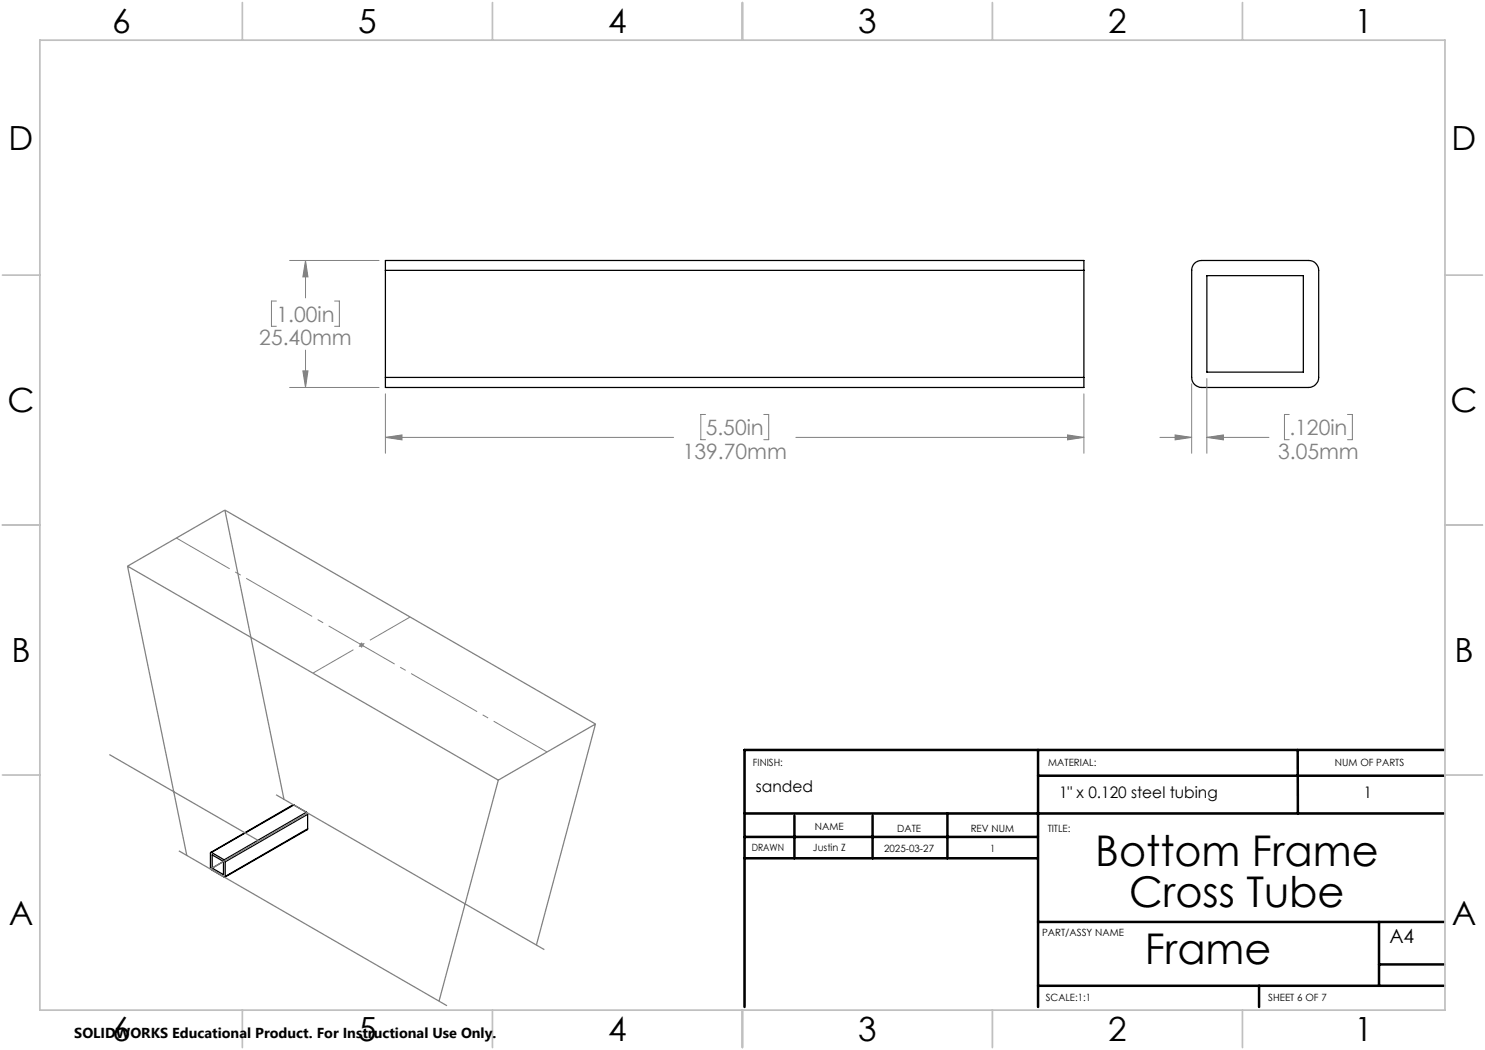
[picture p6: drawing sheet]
<svg xmlns="http://www.w3.org/2000/svg" width="297mm" height="210mm" viewBox="0 0 297 210" stroke-linecap="round" stroke-linejoin="round" font-family="sans-serif">
<g fill="none" stroke="#000" stroke-width=".25">
<path d="M77.1 54.1v-2h139.7v2M77.1 54.1v21.4M77.1 54.1h139.7M216.8 54.1v21.4M238.9 52.7a2.07 2.07 0 0 1 1.4-.6h21.4a1.99 1.99 0 0 1 2 2v21.4a2.05 2.05 0 0 1-2 2h-21.4a1.99 1.99 0 0 1-2-2v-21.4l.2-.8zM241.4 55.1h19.3v19.3h-19.3zM77.1 75.5v2h139.7v-2M77.1 75.5h139.7M42.3 170.5l-.2 .1v3.1l2.7 1.7 .2-.1M42.3 170.5l2.5 1.5M44.7 172.3l-2.3-1.3v2.6M44.7 172.3v2.6l-2.3-1.3"/>
<path d="M44.7 172.3l-2.3 1.3M44.8 172l.2 .4M45 172.4v2.9M58.8 161h-.2l-16.4 9.5M58.8 161l2.5 1.4M58.8 161l-16.5 9.5M61.3 162.4l.2 .5M61.3 162.4l-16.5 9.6M61.5 165.8v.1l-16.5 9.5M61.5 162.9l-16.5 9.5M61.5 162.9v2.9M61.5 165.8l-16.5 9.5"/>
</g>
<g fill="none" stroke="#808080" stroke-width=".2">
<path d="M57.9 52.1h17.9M61.1 52.1l.5 3.3h-1zM61.1 52.1v7.5M55.3 60.2h-1v5.1h1M57.9 77.5h17.9M60.6 74.2h1l-.5 3.3zM61.1 70v7.5M66.9 60.2h1v5.1h-1M77.1 78.8v11.9M216.8 78.8v11.9M238.3 76.8v13.9M241.4 75.7v15"/>
<path d="M77.1 87.5l3.3-.5v1zM77.1 87.5h57.6M141.1 82.9h-.9v5h.9M152.8 82.9h.9v5h-.9M159.2 87.5h57.6M213.5 87l3.3 .5-3.3 .5zM232 87.5h6.3M235 87l3.3 .5-3.3 .5zM241.4 87.5l3.3-.5v1zM241.4 87.5h12.4M257.8 82.9h-.9v5h.9M269.5 82.9h1v5h-1"/>
<path d="M71.8 129h1M72 128.6l.7 .8M72.3 128.5v1M72.7 128.6l-.7 .8"/>
</g>
<path d="M109.4 150.4l-74.1-42.8" fill="none" stroke="#808080" stroke-width=".2" stroke-dasharray="15.2 1.3 1.3 1.3" stroke-dashoffset="2.9" stroke-linecap="butt"/>
<path d="M62.6 134.6l19.5-11.2" fill="none" stroke="#808080" stroke-width=".2" stroke-dasharray="15.2 1.3 1.3 1.3" stroke-dashoffset="5.9" stroke-linecap="butt"/>
<path d="M25.5 113.2l11.9 57.9M25.5 113.2l74.2 42.8M45 102l-19.5 11.2M45 102l74.1 42.8M45 102l11.8 57.9M21.9 150.9l29.9 17.3M55.2 159l53.7 30.9M99.7 156l-11.9 44.2M119.1 144.8l-19.4 11.2M119.1 144.8l-11.8 44.2M35.8 170.2l53.6 30.9M61.6 162.6l-19.5 11.2" fill="none" stroke="#808080" stroke-width=".25"/>
<g fill="none" stroke="#000" stroke-width=".5">
<path d="M207.6 150v51.4M207.6 155.1h81.2M259.5 150l.1 12.7M288.8 150h-139.9v51.4M148.9 162.7h139.9M148.9 171.7h58.6M148.9 167.4h58.7M158.9 163.2v8.5M174.5 163.2v8.5M189.5 162.7v9M207.6 197.2h81.2M207.6 184.4h81.2"/>
<path d="M251.8 197.2v4.2M275.8 184.4v12.8M275.8 192.9h13"/>
</g>
<g fill="none" stroke="#c0c0c0" stroke-width=".35">
<path d="M8 8h281v194h-281zM48.5 .5v7.5M98.5 .5v7.5M148.5 .5v7.5M198.5 .5v7.5M248.5 .5v7.5M.5 55h7.5M289 55h7.5M.5 105h7.5M289 105h7.5M.5 155h7.5M289 155h7.5"/>
<path d="M48.5 202v7.5M98.5 202v7.5M148.5 202v7.5M198.5 202v7.5M248.5 202v7.5"/>
</g>
<g fill="#808080">
<path d="M241.4 87.5l3.3-.5v1zM235 87l3.3 .5-3.3 .5z"/>
<path d="M213.5 87l3.3 .5-3.3 .5zM77.1 87.5l3.3-.5v1zM60.6 74.2h1l-.5 3.3zM61.1 52.1l.5 3.3h-1z"/>
</g>
<g font-size="8.5">
<text x="219.1" y="173.3">Bottom Frame</text>
<text x="225.8" y="181.4">Cross Tube</text>
<text x="229" y="192.7">Frame</text>
</g>
<g font-size="6.7">
<text x="22.4" y="6.6">6</text>
<text x="71.7" y="6.6">5</text>
<text x="121.7" y="6.6">4</text>
<text x="171.7" y="6.6">3</text>
<text x="221.7" y="6.6">2</text>
<text x="270.9" y="6.6">1</text>
<text x="1.7" y="29.9">D</text>
<text x="290.3" y="29.9">D</text>
<text x="1.5" y="82.4">C</text>
<text x="290.1" y="82.4">C</text>
<text x="2.3" y="132.4">B</text>
<text x="290.9" y="132.4">B</text>
<text x="1.7" y="184.9">A</text>
<text x="290.3" y="184.9">A</text>
<text x="22.4" y="208.2">6</text>
<text x="71.7" y="208.2">5</text>
<text x="121.7" y="208.2">4</text>
<text x="171.7" y="208.2">3</text>
<text x="221.7" y="208.2">2</text>
<text x="270.9" y="208.2">1</text>
</g>
<g font-size="4.2" fill="#808080">
<text x="55.3" y="64.3">1.00in</text>
<text x="51.9" y="69.1">25.40mm</text>
<text x="141.1" y="87">5.50in</text>
<text x="257.9" y="87">.120in</text>
<text x="136.5" y="91.8">139.70mm</text>
<text x="255.6" y="91.8">3.05mm</text>
</g>
<text font-size="3.9" x="277.9" y="188.5">A4</text>
<g font-size="3.2">
<text x="151.2" y="158.5">sanded</text>
<text x="211.8" y="159.6">1&quot; x 0.120 steel tubing</text>
<text x="272.7" y="159.6">1</text>
</g>
<text font-size="2.9" x="14.9" y="207.6">SOLIDWORKS Educational Product. For Instructional Use Only.</text>
<g font-size="2">
<text x="150.6" y="153.2">FINISH:</text>
<text x="209.7" y="153.2">MATERIAL:</text>
<text x="267" y="153.2">NUM OF PARTS</text>
<text x="163" y="166.1">NAME</text>
<text x="179.4" y="166.3">DATE</text>
<text x="194.1" y="166.3">REV NUM</text>
<text x="209.5" y="166.3">TITLE:</text>
<text x="150.3" y="170.1">DRAWN</text>
<text x="162.6" y="170.1">Justin Z</text>
<text x="176.8" y="170.4">2025-03-27</text>
<text x="198" y="170.4">1</text>
<text x="208.4" y="187.1">PART/ASSY NAME</text>
<text x="209.2" y="200.3">SCALE:1:1</text>
<text x="253.7" y="200.3">SHEET 6 OF 7</text>
</g>
</svg>
